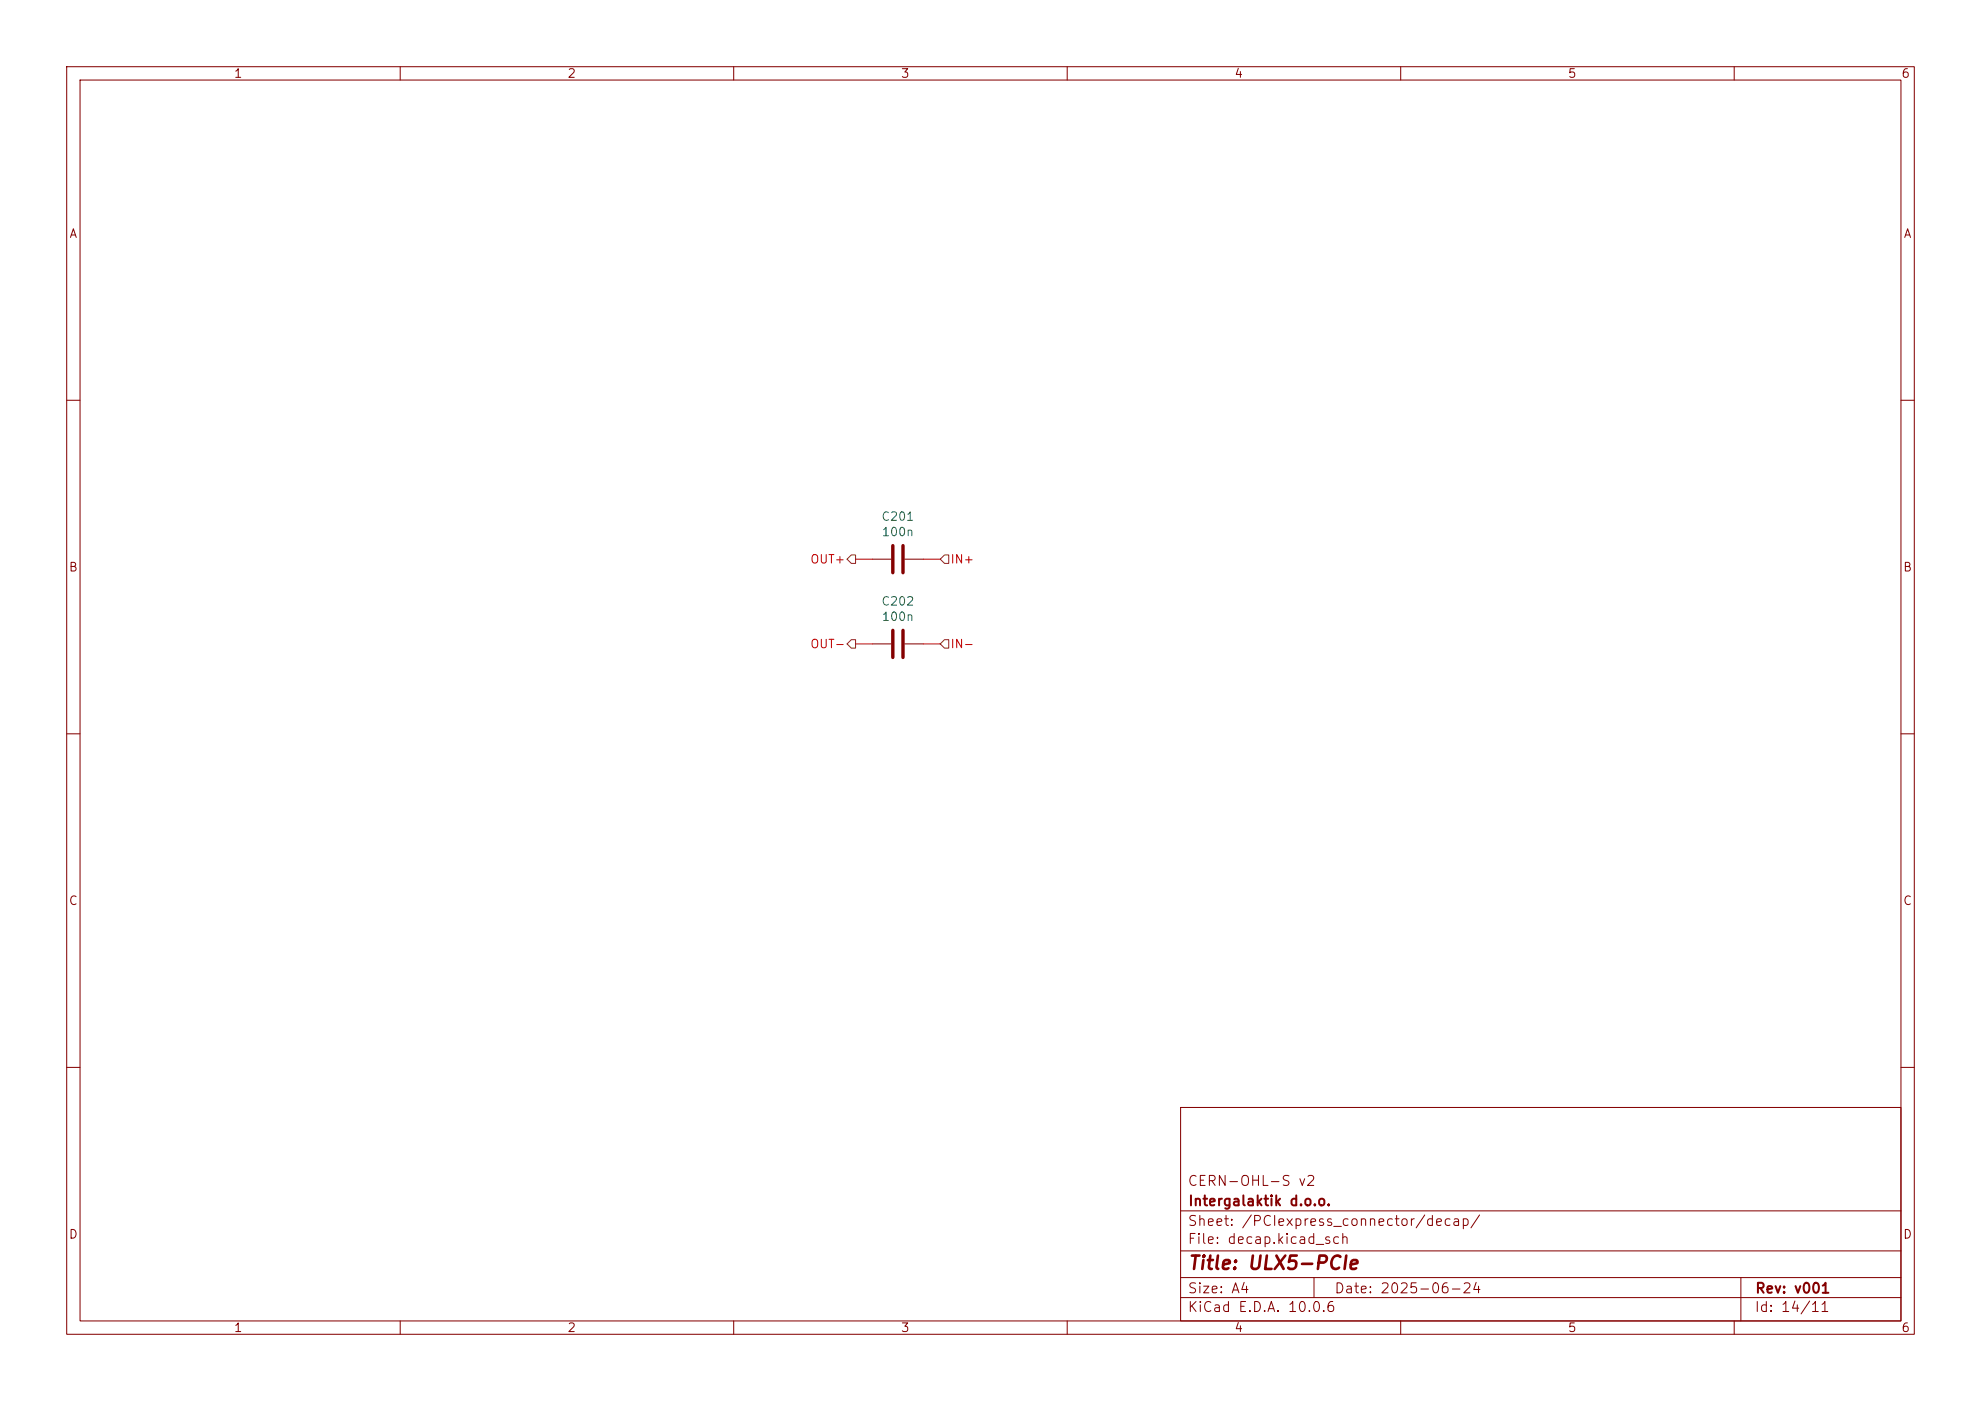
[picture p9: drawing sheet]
(kicad_sch
 (version 20260306)
 (generator "eeschema")
 (generator_version "10.0")
 (paper "A4")
 (title_block
  (title "${project_name}")
  (date "2025-06-24")
  (rev "${project_version}")
  (company "${project_creator}")
  (comment 1 "${project_license}"))
 (lib_symbols
  (symbol "Device:C"
   (pin_numbers (hide yes))
   (pin_names
    (offset 0.254)) (exclude_from_sim no) (in_bom yes) (on_board yes)
   (in_pos_files yes)
   (duplicate_pin_numbers_are_jumpers no)
   (property "Reference" "C" (at 0.635 2.54 0) (show_name no) (do_not_autoplace no) (effects (font (size 1.27 1.27)) (justify left)))
   (property "Value" "C" (at 0.635 -2.54 0) (show_name no) (do_not_autoplace no) (effects (font (size 1.27 1.27)) (justify left)))
   (property "Footprint" "" (at 0.9652 -3.81 0) (show_name no) (do_not_autoplace no) (hide yes) (effects (font (size 1.27 1.27))))
   (property "Datasheet" "" (at 0 0 0) (show_name no) (do_not_autoplace no) (hide yes) (effects (font (size 1.27 1.27))))
   (property "Description" "Unpolarized capacitor" (at 0 0 0) (show_name no) (do_not_autoplace no) (hide yes) (effects (font (size 1.27 1.27))))
   (symbol "C_0_1"
    (polyline (pts (xy -2.032 0.762) (xy 2.032 0.762)) (stroke (width 0.508) (type default)) (fill (type none)))
    (polyline (pts (xy -2.032 -0.762) (xy 2.032 -0.762)) (stroke (width 0.508) (type default)) (fill (type none))))
   (symbol "C_1_1"
    (pin passive line (at 0 3.81 270) (length 2.794) (name "" (effects (font (size 1.27 1.27)))) (number "1" (effects (font (size 1.27 1.27)))))
    (pin passive line (at 0 -3.81 90) (length 2.794) (name "" (effects (font (size 1.27 1.27)))) (number "2" (effects (font (size 1.27 1.27))))))
   (embedded_fonts no)))
 (wire
  (pts (xy 138.43 83.82) (xy 140.97 83.82))
  (stroke (width 0) (type default)))
 (wire
  (pts (xy 130.81 83.82) (xy 128.27 83.82))
  (stroke (width 0) (type default)))
 (wire
  (pts (xy 130.81 96.52) (xy 128.27 96.52))
  (stroke (width 0) (type default)))
 (wire
  (pts (xy 138.43 96.52) (xy 140.97 96.52))
  (stroke (width 0) (type default)))
 (hierarchical_label "IN+"
  (shape input)
  (at 140.97 83.82 0)
  (effects (font (size 1.27 1.27)) (justify left)))
 (hierarchical_label "IN-"
  (shape input)
  (at 140.97 96.52 0)
  (effects (font (size 1.27 1.27)) (justify left)))
 (hierarchical_label "OUT+"
  (shape output)
  (at 128.27 83.82 180)
  (effects (font (size 1.27 1.27)) (justify right)))
 (hierarchical_label "OUT-"
  (shape output)
  (at 128.27 96.52 180)
  (effects (font (size 1.27 1.27)) (justify right)))
 (symbol
  (lib_id "Device:C")
  (at 134.62 96.52 90)
  (mirror x)
  (unit 1)
  (body_style 1)
  (exclude_from_sim no)
  (in_bom yes)
  (on_board yes)
  (in_pos_files yes)
  (dnp no)
  (property "Reference" "C202" (at 134.62 90.1192 90) (show_name no) (do_not_autoplace no) (effects (font (size 1.27 1.27))))
  (property "Value" "100n" (at 134.62 92.4306 90) (show_name no) (do_not_autoplace no) (effects (font (size 1.27 1.27))))
  (property "Footprint" "Capacitor_SMD:C_0603_1608Metric" (at 138.43 97.4852 0) (hide yes) (show_name no) (do_not_autoplace no) (effects (font (size 1.27 1.27))))
  (property "Datasheet" "" (at 134.62 96.52 0) (hide yes) (show_name no) (do_not_autoplace no) (effects (font (size 1.27 1.27))))
  (property "Description" "" (at 134.62 96.52 0) (show_name no) (do_not_autoplace no) (effects (font (size 1.27 1.27))))
  (pin "1")
  (pin "2"))
 (symbol
  (lib_id "Device:C")
  (at 134.62 83.82 270)
  (unit 1)
  (body_style 1)
  (exclude_from_sim no)
  (in_bom yes)
  (on_board yes)
  (in_pos_files yes)
  (dnp no)
  (property "Reference" "C201" (at 134.62 77.4192 90) (show_name no) (do_not_autoplace no) (effects (font (size 1.27 1.27))))
  (property "Value" "100n" (at 134.62 79.7306 90) (show_name no) (do_not_autoplace no) (effects (font (size 1.27 1.27))))
  (property "Footprint" "Capacitor_SMD:C_0603_1608Metric" (at 130.81 84.7852 0) (hide yes) (show_name no) (do_not_autoplace no) (effects (font (size 1.27 1.27))))
  (property "Datasheet" "" (at 134.62 83.82 0) (hide yes) (show_name no) (do_not_autoplace no) (effects (font (size 1.27 1.27))))
  (property "Description" "" (at 134.62 83.82 0) (show_name no) (do_not_autoplace no) (effects (font (size 1.27 1.27))))
  (pin "1")
  (pin "2")))
